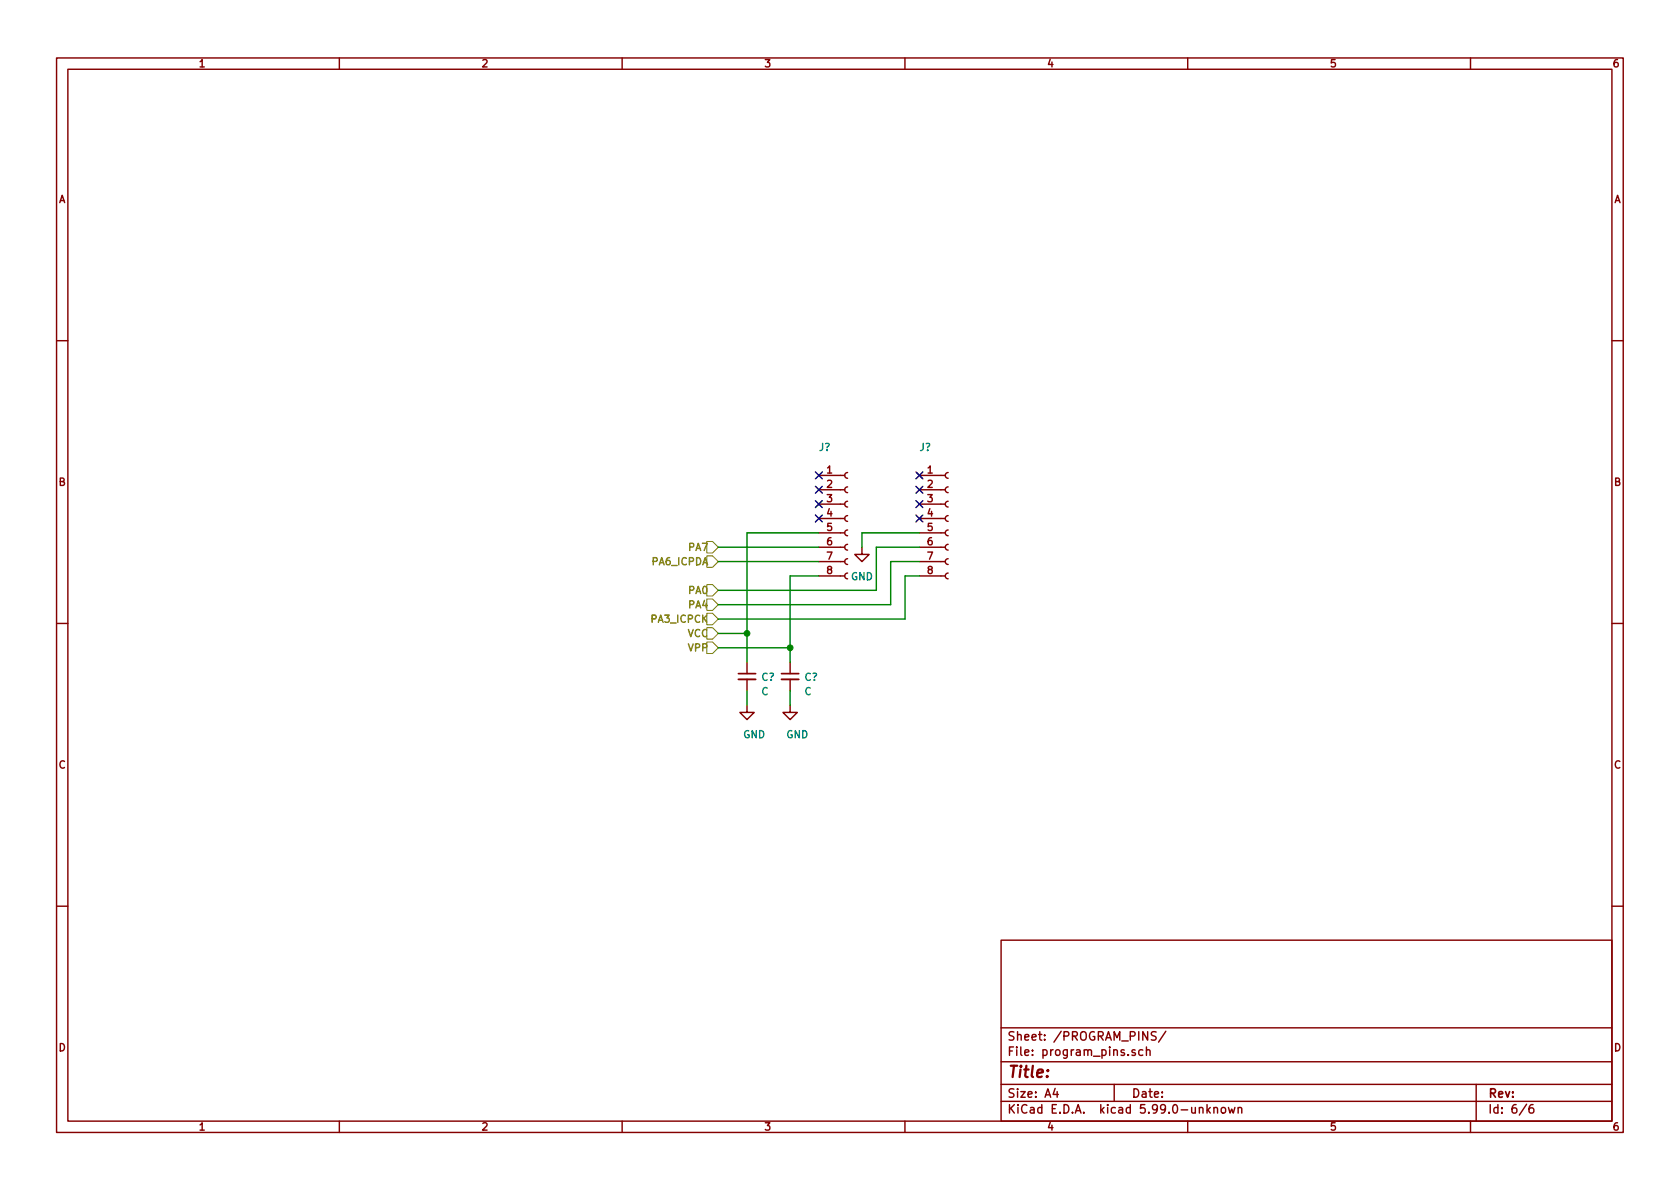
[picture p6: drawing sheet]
EESchema Schematic File Version 5
EELAYER 33 0
EELAYER END
$Descr A4 11693 8268
encoding utf-8
Sheet 6 6
Title ""
Date ""
Rev ""
Comp ""
Comment1 ""
Comment2 ""
Comment3 ""
Comment4 ""
Comment5 ""
Comment6 ""
Comment7 ""
Comment8 ""
Comment9 ""
$EndDescr
Connection ~ 5200 4400
Connection ~ 5500 4500
NoConn ~ 5700 3300
NoConn ~ 5700 3400
NoConn ~ 5700 3500
NoConn ~ 5700 3600
NoConn ~ 6400 3300
NoConn ~ 6400 3400
NoConn ~ 6400 3500
NoConn ~ 6400 3600
Wire Wire Line
	5000 3800 5700 3800
Wire Wire Line
	5000 3900 5700 3900
Wire Wire Line
	5000 4100 6100 4100
Wire Wire Line
	5000 4200 6200 4200
Wire Wire Line
	5000 4300 6300 4300
Wire Wire Line
	5000 4400 5200 4400
Wire Wire Line
	5000 4500 5500 4500
Wire Wire Line
	5200 3700 5700 3700
Wire Wire Line
	5200 4400 5200 3700
Wire Wire Line
	5200 4600 5200 4400
Wire Wire Line
	5200 4800 5200 4900
Wire Wire Line
	5500 4000 5500 4500
Wire Wire Line
	5500 4500 5500 4600
Wire Wire Line
	5500 4800 5500 4900
Wire Wire Line
	5700 4000 5500 4000
Wire Wire Line
	6000 3700 6000 3800
Wire Wire Line
	6100 3800 6100 4100
Wire Wire Line
	6200 3900 6200 4200
Wire Wire Line
	6300 4000 6300 4300
Wire Wire Line
	6400 3700 6000 3700
Wire Wire Line
	6400 3800 6100 3800
Wire Wire Line
	6400 3900 6200 3900
Wire Wire Line
	6400 4000 6300 4000
Text HLabel 5000 3800 0    50   Input ~ 0
PA7
Text HLabel 5000 3900 0    50   Input ~ 0
PA6_ICPDA
Text HLabel 5000 4100 0    50   Input ~ 0
PA0
Text HLabel 5000 4200 0    50   Input ~ 0
PA4
Text HLabel 5000 4300 0    50   Input ~ 0
PA3_ICPCK
Text HLabel 5000 4400 0    50   Input ~ 0
VCC
Text HLabel 5000 4500 0    50   Input ~ 0
VPP
$Comp
L power:GND #PWR?
U 1 1
P 5200 4900
F 0 "#PWR?" H 5200 4650 50  0001 C CNN
F 1 "GND" H 5250 4700 50  0000 C CNN
F 2 "" H 5200 4900 50  0001 C CNN
F 3 "" H 5200 4900 50  0001 C CNN
	1    5200 4900
	1    0    0    -1  
$EndComp
$Comp
L power:GND #PWR?
U 1 1
P 5500 4900
F 0 "#PWR?" H 5500 4650 50  0001 C CNN
F 1 "GND" H 5550 4700 50  0000 C CNN
F 2 "" H 5500 4900 50  0001 C CNN
F 3 "" H 5500 4900 50  0001 C CNN
	1    5500 4900
	1    0    0    -1  
$EndComp
$Comp
L power:GND #PWR?
U 1 1
P 6000 3800
F 0 "#PWR?" H 6000 3550 50  0001 C CNN
F 1 "GND" H 6000 3600 50  0000 C CNN
F 2 "" H 6000 3800 50  0001 C CNN
F 3 "" H 6000 3800 50  0001 C CNN
	1    6000 3800
	1    0    0    -1  
$EndComp
$Comp
L Device:C_Small C?
U 1 1
P 5200 4700
F 0 "C?" H 5300 4700 50  0000 L CNN
F 1 "C" H 5300 4600 50  0000 L CNN
F 2 "" H 5200 4700 50  0001 C CNN
F 3 "~" H 5200 4700 50  0001 C CNN
	1    5200 4700
	1    0    0    -1  
$EndComp
$Comp
L Device:C_Small C?
U 1 1
P 5500 4700
F 0 "C?" H 5600 4700 50  0000 L CNN
F 1 "C" H 5600 4600 50  0000 L CNN
F 2 "" H 5500 4700 50  0001 C CNN
F 3 "~" H 5500 4700 50  0001 C CNN
	1    5500 4700
	1    0    0    -1  
$EndComp
$Comp
L Connector:Conn_01x08_Female J?
U 1 1
P 5900 3600
F 0 "J?" H 5700 4100 50  0000 L CNN
F 1 "Conn_01x08_Female" H 5950 3500 50  0001 L CNN
F 2 "" H 5900 3600 50  0001 C CNN
F 3 "~" H 5900 3600 50  0001 C CNN
	1    5900 3600
	1    0    0    -1  
$EndComp
$Comp
L Connector:Conn_01x08_Female J?
U 1 1
P 6600 3600
F 0 "J?" H 6400 4100 50  0000 L CNN
F 1 "Conn_01x08_Female" H 6650 3500 50  0001 L CNN
F 2 "" H 6600 3600 50  0001 C CNN
F 3 "~" H 6600 3600 50  0001 C CNN
	1    6600 3600
	1    0    0    -1  
$EndComp
$EndSCHEMATC
